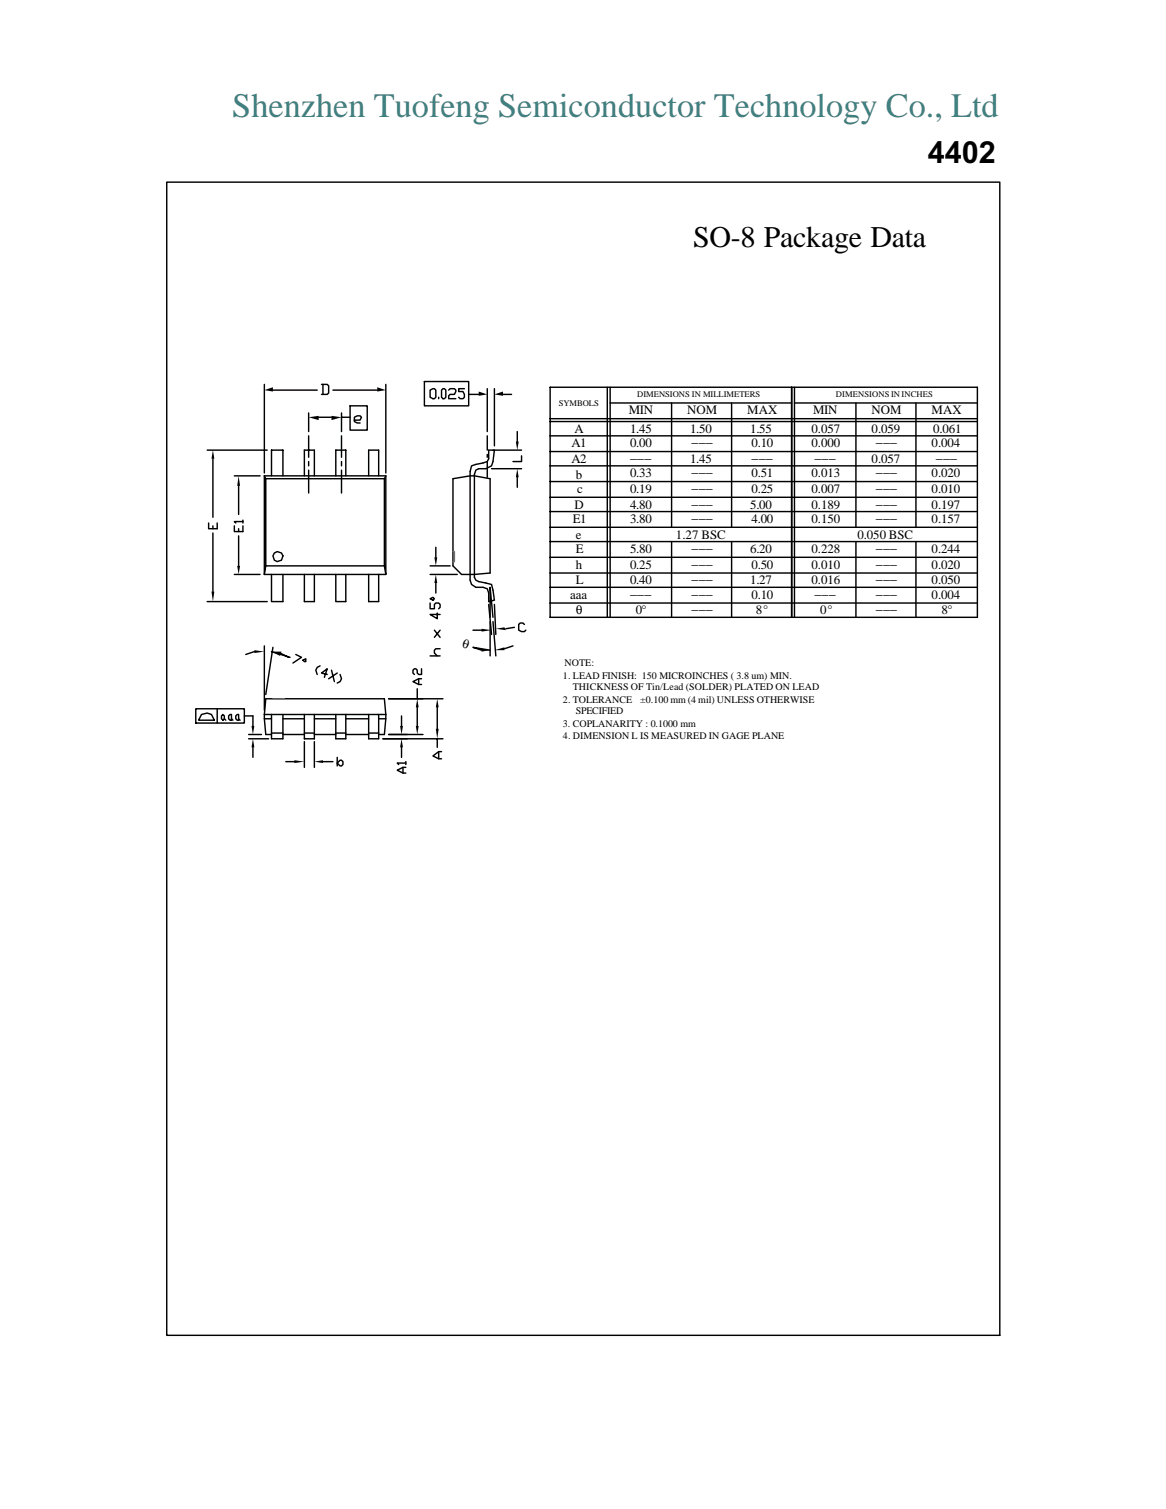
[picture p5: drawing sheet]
<svg xmlns="http://www.w3.org/2000/svg" width="216mm" height="279mm" viewBox="0 0 216 279" stroke-linecap="round" stroke-linejoin="round" font-family="sans-serif">
<g fill="none" stroke="#000" stroke-width=".26">
<path d="M30.9 33.7h154.2v213.5h-154.2zM48.9 71.2v16.4M50.5 72.2h8.2M57.1 76.5v3.4M59 77.3h2.4M59.5 71.2h1.1l.3 .2v1.4l-.3 .2h-1.1M59.8 71.2v1.8M61.6 72.2h8.2M63.2 76.5v3.4M63.2 77.3h1.6M64.8 75.1h3.2v4.5h-3.2zM65.6 77.8h1.1l.2-.5-.2-.3h-.6l-.5 .3v.8l.5 .2h.6"/>
<path d="M71.4 71.2v16.4M78.6 70.6h8.2v4.5h-8.2zM79.6 72.2l.6-.2h.2l.3 .2v1.4l-.3 .2-.8-.2zM81.2 73.6v.2M81.8 72.2l.2-.2h.3l.2 .2v1.4l-.2 .2h-.3l-.2-.2zM83.1 72.2l.2-.2h.8l.3 .2-.3 .8h-.8l-.2 .3v.5h1.3M86 72h-1.1v.5h.8l.3 .5v.6l-.3 .2h-.5l-.3-.2M86.8 73h1.8M90.2 72v7.9M91.5 72v10.5M93.1 73h1.6M95.8 79.9v1.9"/>
<path d="M101.9 71.7h79.1v42.6h-79.1zM101.9 77.5h79.1M101.9 78.1h79.1M112.4 71.7v42.6M113 71.7v42.6M113 74.6h33.6M124.4 74.6v23M135.5 74.6v23M147.1 71.7v42.6M147.1 74.6h33.9M158.5 74.6v23M169.6 74.6v23"/>
<path d="M38.4 83.3h11.1M38.6 96.8v1.1h1.6v-1.1M39.4 84.9v10.9M39.4 97.4v.5M39.4 98.7v10.8M43.4 97.4v1h1.6v-1M43.4 88.1h4.8M44.2 90v5.2M44.2 97.9v.5M44.2 99.2v5.6M45 96.6h-1.6l.3 .2M45 96.3v.5"/>
<path d="M48.9 88.1v18.3M48.9 88.1h22.5M48.9 88.1l.3 .5M49.2 88.6h22M49.2 88.6v16.2M50.3 88.1v-4.8h2.1v4.8M56.4 88.1v-4.8h1.8v4.8M57.1 80.7v4M57.1 85.5v.8M57.1 87v4.3M62.2 88.1v-4.8h1.8v4.8M63.2 80.7v4"/>
<path d="M63.2 85.5v.8M63.2 87v4.3M68.3 88.1v-4.8h1.8v4.8M71.2 88.6v16.2M71.4 88.1v18.3l-.2-1.6M71.4 88.1l-.2 .5M83.9 88.6l3.1-.5h.8l3 .5v17.5l-3 .3h-2.3l-1.6-1.6zM87.3 86.3l2.9-.8 .3-.6v-1.6h1l-.2 2.2-.3 .8-1 .5h-1.4l-.5 .2-.3 .8v19.1l.3 .5 .5 .3 2.4 .5 .5 2.9-1 .3v-1.6l-.3-.8-.8-.3h-1.3l-.8-.5-.3-.8v-20.1zM90.2 80.7v2.6M90.2 84.1v.6M90.2 85.5v2.9M91 86.8h5.6"/>
<path d="M91.3 83.3h5.3M95.8 88.4v1.8M96.6 84.4v1.1h-1.6M101.9 83.6h79.1M101.9 86.3h79.1M101.9 89.2h79.1M101.9 92.1h79.1M101.9 94.7h79.1M101.9 97.6h79.1M101.9 80.7h79.1M38.4 111.4h11.1M43.4 106.4h4.8"/>
<path d="M48.9 119.6v11.9M48.9 106.4h22.5M49.2 104.8h22M49.2 104.8l-.3 1.6M50.3 106.4v5h2.1v-5M50.5 119.9l-1.3 8.7M50.8 102.4l.5-.3 .8 .3 .3 .5-.3 .8-.8 .3-.5-.3-.3-.8zM56.4 106.4v5h1.8v-5M62.2 106.4v5h1.8v-5M68.3 106.4v5h1.8v-5M79.6 111.7v1h.8v-.8l.3-.2h.5l.3 .2v.5l-.3 .3M79.6 110.9l.6-.3 .2 .3-.2 .2z"/>
<path d="M79.6 104.8h3.7M79.6 106.4h5.1M80.4 116.7l1.1 1.3M80.7 101.3v1.9M80.7 107.9v1.9M81 113.5v1.1l-1.4-.8h1.9M81.5 116.7l-1.1 1.3M87.6 116.7h1.6M90.5 111.9l.5 5.6M90.8 114.3v-5.6l.5 5.6M90.8 115.1v6.3M91.3 115.1l.5 6.3"/>
<path d="M91.5 111.9l.3 5.6M95 119.6l-1.6 .5M95.2 116.2l-1.5 .2M97.1 115.6l-.3-.2h-.5l-.3 .2v1.1l.6 .2h.5l.3-.2M101.9 100.3h79.1M101.9 103.2h79.1M101.9 106.1h79.1M101.9 108.7h79.1M101.9 111.7h79.1M124.4 100.3v14M135.5 100.3v14M146.6 114.3v-42.6v42.6"/>
<path d="M158.5 100.3v14M169.6 100.3v14M36.2 131.2h9v2.7h-9zM37.3 132.3l1.1-.3 .8 .3 .5 1h-2.9zM40.2 131.2v2.7M41 132.6l.3-.3 .2 .3v.5l-.2 .2-.3-.2zM41.5 133.1l.3 .2M42.3 132.6l.3-.3h.3v1h-.3l-.3-.2zM42.9 133.1l.2 .2M43.7 132.6l.2-.3h.3v1h-.3l-.2-.2zM44.2 133.1l.2 .2M45.2 132.6h1.6v1.8"/>
<path d="M46 136.8h3.7M46 136h2.4M46.8 138.4v1.8M47.1 120.7l-1.6 .5M48.9 132.3v.8h1.4M48.9 132.3l.3-2.9h22l.2 2.9M48.9 132.3h22.5M48.9 133.1l.3 2.9h1.1M50.3 132.3v4.5h2.1v-4.5M50.3 135.7h2.1M50.3 120.7l3.4 1M51.9 120.9l1.5 .8"/>
<path d="M52.4 136h4M52.4 133.1h4M54.8 121.2l1 .5-1.6 1.1M56.1 122.2l.5-.2v.5h-.2zM56.4 132.3v4.5h1.8v-4.5M56.4 135.7h1.8M56.4 137.3v4.8M58.2 137.3v4.8M58.2 136h4M58.2 133.1h4M59.3 123.3l-.6 .3-.2 .5 .2 .8M60.6 124.9l-1.1-.3 1.1-.8-.5 1.6"/>
<path d="M61.4 124.1l.5 2.1M62.2 132.3v4.5h1.8v-4.5M62.2 135.7h1.8M62.4 124.6l-1.5 1.1M63 124.9l.2 .8-.2 .5-.6 .3M64 136h4.3M64 133.1h4.3M68.3 132.3v4.5h1.8v-4.5M68.3 135.7h1.8M70.9 136.8h11.1M71.4 132.3v.8h-1.3M71.4 133.1l-.2 2.9h-1.1"/>
<path d="M72 129.4h10M72 136h6.3M74.3 132.6v1.8M74.3 138.4v1.8M77.3 127.5v1.9M77.3 131v3.4M77.5 125.7v1M78.1 125.7h-.6l-1 .5 1 .5h.6M78.1 123.8v1.1h-.6l-.2-.3v-.5l-.3-.3h-.3l-.2 .3v.5l.2 .3M79.6 121.4h1.9M81 131v3.9M81 136.8v1.6"/>
<path d="M81.2 139.2v1.3M81.5 120.1h-.8l-.3 .3v.5l.6 .5M81.8 139.2h-.6l-1 .8 1 .5h.6M89.2 120.4l-1.6-.5 3.2 .5M52.9 141h1.6M59.8 141h1.8M62.4 141.3l.6-.5h.2l.3 .2v.6l-.3 .2h-.2zM62.4 140.2v1.6M74.6 142.1v1M75.1 142.1h-.5l-1 .5 1 .5h.5M75.1 141.3h-1.5l.2 .3M75.1 141v.6"/>
</g>
<g fill="#000">
<path d="M48.9 72.2l1.6-.5v.8zM57.1 77.3l1.9-.3v.8zM61.4 77l1.8 .3-1.8 .5zM69.8 71.7l1.6 .5-1.6 .3zM88.6 72.5l1.6 .5-1.6 .3zM91.5 73l1.6-.5v.8zM39.4 83.3l.3 1.6h-.5zM44.2 88.1l.2 1.9h-.5zM95.8 86.8l.2 1.6h-.5zM95.5 81.8h.5l-.2 1.5zM39.2 109.5h.5l-.3 1.9zM43.9 104.8h.5l-.2 1.6z"/>
<path d="M80.4 103.2h.6l-.3 1.6zM80.7 106.4l.3 1.5h-.6zM89.2 116.4l1.8 .3-1.8 .2zM91.8 116.4l1.6-.2 .3 .5zM46.8 136.8l.3 1.6h-.5zM46.6 134.4h.5l-.3 1.6zM47.1 120.4l1.8 .3-1.8 .2zM50.3 120.7h1.8l-.2 .7zM74.1 134.4h.5l-.3 1.6zM74.3 136.8l.3 1.6h-.5zM77 134.4h.5l-.2 1.6zM77.3 129.4l.2 1.6h-.5z"/>
<path d="M81 129.4l.2 1.6h-.5zM80.7 134.9h.5l-.2 1.9zM89.2 120.1l1.6 .3-1.6 .3zM91.5 120.4l1.9-.5v.5zM54.5 140.8l1.9 .2-1.9 .3zM58.2 141l1.6-.2v.5z"/>
</g>
<path d="M83.9 102.1h.2v1.9h-.2M50.5 129.4h2.2" fill="none" stroke="#dd006e" stroke-width=".26"/>
<text font-size="6.3" fill="#408080" x="43" y="21.8">Shenzhen Tuofeng Semiconductor Technology Co., Ltd</text>
<g font-size="5.6">
<text x="171.8" y="30.2">4402</text>
<text x="128.3" y="45.8">SO-8 Package Data</text>
</g>
<g font-size="2.4">
<text x="116.4" y="76.7">MIN</text>
<text x="127.3" y="76.7">NOM</text>
<text x="138.4" y="76.7">MAX</text>
<text x="150.5" y="76.7">MIN</text>
<text x="161.4" y="76.7">NOM</text>
<text x="172.5" y="76.7">MAX</text>
<text x="105.8" y="82.8">A1</text>
<text x="106.4" y="80.2">A</text>
<text x="116.7" y="80.2">1.45</text>
<text x="116.7" y="82.8">0.00</text>
<text x="127.8" y="80.2">1.50</text>
<text x="128.1" y="82.8">−−−</text>
<text x="138.9" y="80.2">1.55</text>
<text x="139.2" y="82.8">0.10</text>
<text x="150.3" y="80.2">0.057</text>
<text x="150.3" y="82.8">0.000</text>
<text x="161.4" y="80.2">0.059</text>
<text x="162.2" y="82.8">−−−</text>
<text x="172.5" y="82.8">0.004</text>
<text x="172.8" y="80.2">0.061</text>
<text x="105.8" y="85.7">A2</text>
<text x="106.6" y="88.6">b</text>
<text x="116.7" y="88.4">0.33</text>
<text x="116.7" y="85.7">−−−</text>
<text x="127.8" y="85.7">1.45</text>
<text x="128.1" y="88.4">−−−</text>
<text x="139.2" y="88.4">0.51</text>
<text x="139.2" y="85.7">−−−</text>
<text x="150.3" y="88.4">0.013</text>
<text x="150.8" y="85.7">−−−</text>
<text x="161.4" y="85.7">0.057</text>
<text x="162.2" y="88.4">−−−</text>
<text x="172.5" y="88.4">0.020</text>
<text x="173.3" y="85.7">−−−</text>
<text x="106.4" y="94.2">D</text>
<text x="106.9" y="91.3">c</text>
<text x="116.7" y="91.3">0.19</text>
<text x="116.7" y="94.2">4.80</text>
<text x="128.1" y="91.3">−−−</text>
<text x="128.1" y="94.2">−−−</text>
<text x="138.9" y="94.2">5.00</text>
<text x="139.2" y="91.3">0.25</text>
<text x="150.3" y="91.3">0.007</text>
<text x="150.3" y="94.2">0.189</text>
<text x="162.2" y="91.3">−−−</text>
<text x="162.2" y="94.2">−−−</text>
<text x="172.5" y="91.3">0.010</text>
<text x="172.5" y="94.2">0.197</text>
<text x="106.1" y="96.8">E1</text>
<text x="106.6" y="99.7">e</text>
<text x="116.7" y="96.8">3.80</text>
<text x="125.1" y="99.7">1.27 BSC</text>
<text x="128.1" y="96.8">−−−</text>
<text x="139.2" y="96.8">4.00</text>
<text x="150.3" y="96.8">0.150</text>
<text x="158.7" y="99.7">0.050 BSC</text>
<text x="162.2" y="96.8">−−−</text>
<text x="172.5" y="96.8">0.157</text>
<text x="106.6" y="102.4">E</text>
<text x="106.6" y="105.3">h</text>
<text x="116.7" y="102.4">5.80</text>
<text x="116.7" y="105.3">0.25</text>
<text x="128.1" y="102.4">−−−</text>
<text x="128.1" y="105.3">−−−</text>
<text x="138.9" y="102.4">6.20</text>
<text x="139.2" y="105.3">0.50</text>
<text x="150.3" y="102.4">0.228</text>
<text x="150.3" y="105.3">0.010</text>
<text x="162.2" y="102.4">−−−</text>
<text x="162.2" y="105.3">−−−</text>
<text x="172.5" y="102.4">0.244</text>
<text x="172.5" y="105.3">0.020</text>
<text x="105.6" y="110.9">aaa</text>
<text x="106.6" y="113.8">θ</text>
<text x="106.6" y="108.2">L</text>
<text x="116.7" y="108.2">0.40</text>
<text x="116.7" y="110.9">−−−</text>
<text x="117.7" y="113.8">0°</text>
<text x="128.1" y="113.8">−−−</text>
<text x="128.1" y="108.2">−−−</text>
<text x="128.1" y="110.9">−−−</text>
<text x="138.9" y="108.2">1.27</text>
<text x="139.2" y="110.9">0.10</text>
<text x="140" y="113.8">8°</text>
<text x="150.3" y="108.2">0.016</text>
<text x="150.8" y="110.9">−−−</text>
<text x="151.9" y="113.8">0°</text>
<text x="162.2" y="113.8">−−−</text>
<text x="162.2" y="108.2">−−−</text>
<text x="162.2" y="110.9">−−−</text>
<text x="172.5" y="108.2">0.050</text>
<text x="172.5" y="110.9">0.004</text>
<text x="174.4" y="113.8">8°</text>
<text x="85.5" y="119.9" transform="rotate(17 85.5 119.9)">θ</text>
</g>
<g font-size="1.9">
<text x="104.2" y="125.7">1. LEAD FINISH: 150 MICROINCHES ( 3.8 um) MIN.</text>
<text x="104.5" y="123.3">NOTE:</text>
<text x="104.2" y="130.2">2. TOLERANCE</text>
<text x="106" y="127.8">THICKNESS OF Tin/Lead (SOLDER) PLATED ON LEAD</text>
<text x="118.5" y="130.2">±0.100 mm (4 mil) UNLESS OTHERWISE</text>
<text x="104.2" y="134.7">3. COPLANARITY : 0.1000 mm</text>
<text x="104.2" y="136.8">4. DIMENSION L IS MEASURED IN GAGE PLANE</text>
<text x="106.6" y="132.3">SPECIFIED</text>
</g>
<g font-size="1.6">
<text x="103.5" y="75.1">SYMBOLS</text>
<text x="118" y="73.6">DIMENSIONS IN MILLIMETERS</text>
<text x="154.8" y="73.6">DIMENSIONS IN INCHES</text>
</g>
</svg>
